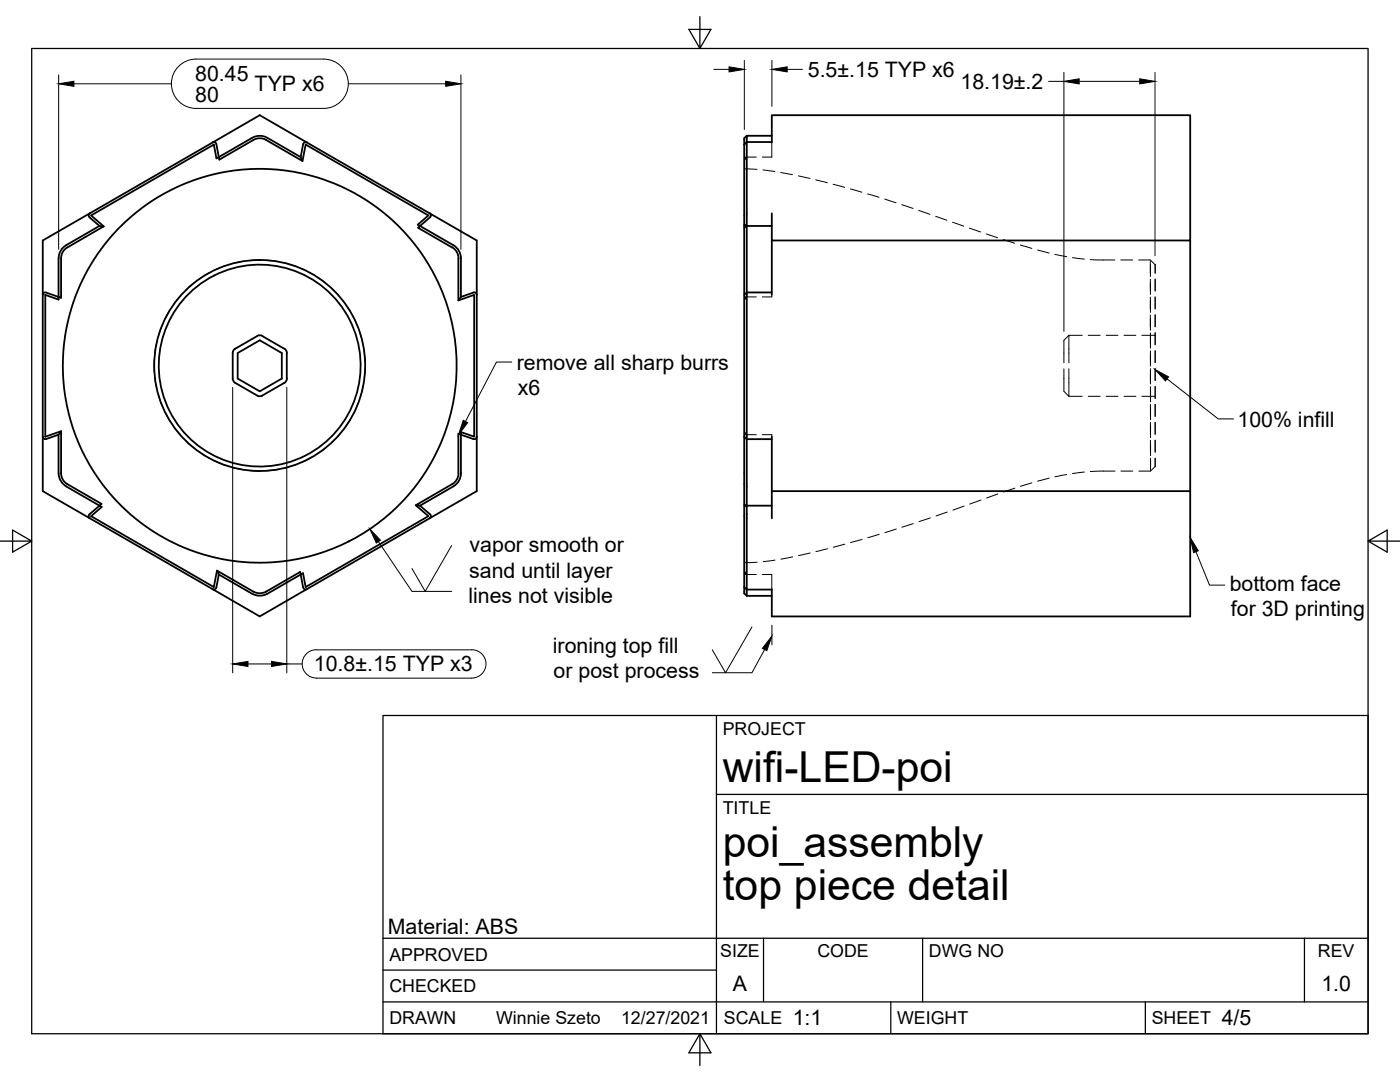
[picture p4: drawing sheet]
<svg xmlns="http://www.w3.org/2000/svg" width="279mm" height="216mm" viewBox="0 0 279 216" stroke-linecap="round" stroke-linejoin="round" font-family="sans-serif">
<!-- layer: Hidden -->
<g fill="none" stroke="#000" stroke-width=".2">
<path d="M148.5 33.7l2.6 .1M148.5 31.3h2.4M149 31.3l-.5 .6M149 31.3l-.5 .8M149 31.3l-.5 .3M152.3 33.9l2.3 .3M154 28.4v2.9h-1.9M155.8 34.4l2.4 .5M159.3 35.1l2.3 .5M162.8 35.9l2.3 .6M166.3 36.8l2.3 .6M169.7 37.7l2.3 .7"/>
<path d="M173.1 38.7l2.3 .7M176.6 39.7l2.2 .8M36.2 58.8l-1.5 1.9M38.8 56.4l-1.8 1.6M41.8 54.4l-2.1 1.3M45 53l-2.2 .9M48.5 52.1l-2.3 .5M52 51.9l-2.3 .1M53.2 51.9l2.4 .3M56.8 52.5l2.2 .6M60.2 53.6l2.1 1.1M63.3 55.3l1.9 1.4"/>
<path d="M66.1 57.5l1.7 1.7M148.5 59.2h.5l-.5 .6M149 59.2l-.5 .2M149 45.1l-.5 .1M149 59.2l-.5 .7M149 59.2h1.9M154 58.8v.4h-1.9M180 40.8l2.2 .8M183.3 42l2.3 .8M186.7 43.2l2.3 .7M190.1 44.3l2.2 .8M193.5 45.5l2.2 .8"/>
<path d="M196.8 46.7l2.3 .7M200.2 47.8l2.3 .7M203.6 48.9l2.3 .7M207.1 49.9l2.3 .6M210.5 50.8l2.4 .4M214 51.4l2.4 .3M217.6 51.8l4.9 .1M223.7 51.9h2.4M227.2 51.9h2.4l.9 .9M229.6 59.3v2.4M229.6 55.7v2.4M229.6 52.1v2.4"/>
<path d="M229.6 52.8v2.4M229.6 56.4v2.4M229.6 59.9v2.4M230.5 52.8v1.7M230.5 55.7v2.4M230.5 59.3v2.3M30.8 71.8v2.3M30.9 75.3l.4 2.4M31.3 68.2l-.4 2.4M31.6 78.8l.8 2.3M32.4 64.8l-.8 2.3M34 61.7l-1.1 2.1"/>
<path d="M68.5 60.1l1.3 2M70.4 63.1l1 2.2M71.8 66.4l.6 2.3M72.5 77l-.6 2.3M72.6 69.9l.3 2.3M72.9 73.4l-.2 2.4M212.3 73.6v4.5l1 1M213.3 73.6v5.5M213.3 66.9v5.5M213.3 66.9l-1 1v4.5M213.3 66.9h2.7M213.3 79.1h2.7"/>
<path d="M217.2 66.9h2.4M217.2 79.1h2.4M220.7 66.9h2.4M220.7 79.1h2.4M224.3 66.9h2.4M224.3 79.1h2.4M227.9 66.9h2.6M227.9 79.1h2.6M229.6 62.8v2.4M229.6 77.2v2.3M229.6 73.6v2.3M229.6 70v2.4"/>
<path d="M229.6 66.4v2.4M229.6 63.5v2.4M229.6 67.1v2.4M229.6 70.7v2.3M229.6 74.2v2.4M229.6 77.8v2.4M230.5 62.8v2.4M230.5 66.4v2.4M230.5 70v2.3M230.5 73.6v2.3M230.5 77.1v2.4M32.9 82.2l1.1 2"/>
<path d="M34.7 85.2l1.5 1.9M37 87.9l1.8 1.6M39.8 90.2l2 1.3M42.9 92l2.2 .9M46.2 93.2l2.3 .5M49.7 93.9l2.4 .1M55.6 93.6l-2.3 .4M59.1 92.7l-2.3 .7M62.4 91.1l-2.2 1.2M65.4 89l-1.9 1.5M67.9 86.5l-1.6 1.8M70 83.6l-1.4 2"/>
<path d="M71.5 80.4l-1 2.2M148.5 86l.5 .7M148.5 86.6l.5 .1M148.5 86.7h2.4M148.5 86.2l.5 .5M152.1 86.7h1.9v.4M195.8 99.8l-2.3 .8M199.1 98.6l-2.2 .8M202.5 97.4l-2.2 .8M205.9 96.4l-2.3 .6M209.4 95.4l-2.3 .6M212.9 94.7l-2.4 .4"/>
<path d="M216.4 94.2l-2.4 .3M222.5 94l-4.9 .1M223.7 94h2.4M229.6 91.4v2.4M229.6 87.9v2.3M229.6 84.3v2.4M229.6 80.7v2.4M229.6 91.7v1.3M229.6 81.4v2.4M229.6 85v2.3M229.6 88.5v2.4M230.5 80.7v2.4"/>
<path d="M230.5 84.3v2.4M230.5 87.8v2.4M230.5 91.4v1.7M230.5 91.4v1.7l-.9 .9h-2.3M148.5 100.9h.5l-.5 .3M148.5 113.9l.5 .7h-.5M148.5 114.4l.5 .2h1.9M148.5 100.5l.5 .4M148.5 114.1l.5 .5M151.1 112.2l-2.6 .1M152.1 114.6h1.9v3M154.7 111.8l-2.4 .3"/>
<path d="M158.2 111.1l-2.3 .5M161.7 110.3l-2.4 .6M165.1 109.5l-2.3 .6M168.6 108.6l-2.3 .6M172 107.6l-2.3 .7M175.5 106.6l-2.3 .7M178.9 105.6l-2.3 .7M182.3 104.5l-2.3 .7M185.7 103.3l-2.3 .8M189 102.2l-2.2 .8M192.4 101l-2.2 .8"/>
</g>
<!-- layer: Visible -->
<g fill="none" stroke="#000" stroke-width=".36">
<path d="M42.4 28.4h.5l.3 .3M43.2 28.8l.5 2.5M43.7 31.3l6.7-3.8a3 3 0 0 1 2.9 0l6.7 3.8M43.7 31.3l.1 .6 6.8-4a2.51 2.51 0 0 1 2.5 0l7.3 4.2-.4-.8M43.7 31.3l-.5 .3-.5-2.7-24.5 14.1 2.5 2.2M60.4 32.1l.6-3.2 24.5 14.1-2.1 1.8 .4 .3M60.5 28.8l-.5 2.5M61.3 28.4h-.5l-.3 .3M148.5 27.6l.5-.5v18l-.5-.3zM149 27.1h5M154 28.4v-5.4h83.5v25h-83.5v-5.4M154 28.3h-5l-.5 .6"/>
<path d="M8.5 48l43.3-25 43.3 25v50l-43.3 25-43.3-25zM9.2 58.4h-.4l-.2 .4M11.7 51.5v7.7l-2.5-.8M13.2 48.9a3 3 0 0 0-1.5 2.6M13.4 49.4a2.51 2.51 0 0 0-1.2 2.1v7.9l-.5-.2v.6l-2.7-1v28.3l3.2-1.1M17.9 42.5l-.2 .3 .1 .4 2.1 1.9M19.9 45.1l.8 .1-7.3 4.2M19.9 45.1l-6.7 3.8M83.8 45.1l-.4 .3 6.8 4M83.8 45.1l6.7 3.8a3 3 0 0 1 1.5 2.6v7.7l-.5 .7M85.8 42.5l.2 .3-.1 .4-2.1 1.9M90.2 49.4a2.44 2.44 0 0 1 1.3 2.1v8.4l3.1-1.1v28.3l-2.6-.9v.5"/>
<path d="M95.1 58.8l-.1-.3-.4-.2-2.6 .9M148.5 44.8v.3h5.5M148.5 45.1v42M148.5 45.4l.5-.3v13.3M149 58.4v29.2M149 58.4l-.5 .4M149 58.4h5M154 48v10.8M237.5 48v50M46.9 69.6l-.3 .3-.2 .5v5.1l.2 .5 .3 .4 4.4 2.5 .5 .2 .5-.2 4.5-2.5 .3-.4 .2-.5M47.4 70.4l4.4-2.5 4.4 2.5v5.1l-4.4 2.6-4.4-2.6zM51.3 67.1l-4.4 2.5"/>
<path d="M51.3 67l.5-.1 .6 .1M52.3 67.1l4.4 2.5M56.8 69.6l.3 .3 .2 .5M57.2 70.4v5.1M8.6 87.1l.2 .4 .4 .1M11.7 86.7l.5-.7v8.4a2.51 2.51 0 0 0 1.2 2.2M11.7 86.7v7.7M11.7 86.7l-2.5 .9M11.7 94.4a3 3 0 0 0 1.5 2.6M13.2 97l6.7 3.9-2.1 1.8-.1 .5 .2 .2M13.4 96.6l6.9 3.9-.4 .4 .4 .3-2.1 1.8 24.5 14.1 .6-3.2M92 86.7v7.7a3 3 0 0 1-1.5 2.6l-6.7 3.9"/>
<path d="M92 86.7l-.5-.1v7.8a2.51 2.51 0 0 1-1.3 2.2l-7.2 4.2 .8 .1M92 86.7l2.6 .9 .4-.2 .1-.3M148.5 87.1v13.7l5.5 .1M148.5 87.1l.5 .5M149 87.6v31.3M149 87.6h5M154 87.1v10.9M43.7 114.6l6.7 3.9a3 3 0 0 0 2.9 0l6.7-3.9 .5 2.6M43.7 114.6l-.6 2.8-.4 .2h-.3M60.5 117.2l.3 .4h.5M83 100.8l2.5 2.2-24.5 14.1-.5-2.7-.5 .2-.1-.5-6.8 3.9a2.51 2.51 0 0 1-2.5 0l-7.3-4.1 .4 .7M83.8 100.9l2.1 1.8 .1 .5-.2 .2"/>
<path d="M148.5 100.8v17.6l.5 .5h5M148.5 117.1l.5 .5h5M154 103.4v-5.4h83.5v25h-83.5v-5.4"/>
<circle cx="51.8" cy="72.9" r="21.1"/>
<circle cx="51.8" cy="73" r="20.1"/>
<circle cx="51.8" cy="73" r="39.3"/>
</g>
<!-- layer: Border -->
<path d="M6.3 9.7h266.7v196.6h-266.7zM139.7 3.3v6.4l2.2-3.8h-4.4l2.2 3.8M0 108h6.3l-3.8-2.2v4.4l3.8-2.2M273 108l3.8 2.2v-4.4l-3.8 2.2h6.4M139.7 206.3l-2.2 3.8h4.4l-2.2-3.8v6.3" fill="none" stroke="#000" stroke-width=".25"/>
<!-- layer: Titleblock -->
<path d="M76.4 142.8h196.6v63.5h-196.6zM143 158.5h130M143 142.8v63.5M76.4 199.9h196.6M76.4 193.6h66.6M76.4 187.2h196.6M152.4 187.2v12.7M177.8 199.9v6.4M184.1 187.2v12.7M228.6 199.9v6.4M260.3 187.2v12.7" fill="none" stroke="#000" stroke-width=".25"/>
<!-- layer: Annotations -->
<path d="M102.1 72.2h-3l-6.2 11.9M232.9 75.6l10.2 8h3.1M75.5 108.1l6.7 9.9h7.9M90.1 108.9l-5.2 9.1-2.7-4.6M238.7 110.1l2.7 6.7h3M150.1 125.1l-5.3 9.1-2.6-4.5M152.6 129.6l-2.5 4.6h-7.9M154.1 124.8v3.9" fill="none" stroke="#000" stroke-width=".2"/>
<path d="M230.5 73.7l2.7 1.5-.6 .8zM92.5 83.9l.8 .4-1.8 2.5zM73.8 105.6l2.1 2.2-.8 .6zM237.5 107.3l1.6 2.6-.9 .4zM154.1 126.9l-1.1 2.9-.9-.4z" fill="#000" stroke="#000" stroke-width=".2"/>
<!-- layer: Dimensions -->
<g fill="none" stroke="#000" stroke-width=".2">
<path d="M11.7 14.9v34.9M14.8 16.7h19.4M64.6 11.8h-25.5a4.9 4.9 0 0 0-4.9 4.9 4.9 4.9 0 0 0 4.9 4.9h25.5M64.6 11.8a4.9 4.9 0 0 1 4.9 4.9 4.9 4.9 0 0 1-4.9 4.9M69.5 16.7h19.4M92 14.9v34.9M142.5 13.8h3M148.5 12.1v13.7M154.1 12.1v9.1M157.1 13.8h3M209.3 16.2h3M212.3 14.5v51.6"/>
<path d="M215.4 16.2h12.1M230.5 14.5v36.5M46.4 77.3v57M57.2 77.3v57M49.5 132.5h4.7M57.2 132.5h3.1M63.1 129.7h31M63.1 129.6a2.84 2.84 0 0 0-2.8 2.9 2.84 2.84 0 0 0 2.8 2.8h31.1a2.83 2.83 0 0 0 2.8-2.8 2.83 2.83 0 0 0-2.8-2.9"/>
</g>
<path d="M11.7 16.7l3.1-.5v1zM88.9 16.2l3.1 .5-3.1 .5zM145.5 13.3l3 .5-3 .6zM154.1 13.8l3-.5v1.1zM212.3 16.2l3.1-.5v1zM227.5 15.7l3 .5-3 .5zM46.4 132.5l3.1-.5v1zM54.2 132l3 .5-3 .5z" fill="#000" stroke="#000" stroke-width=".2"/>
<g font-size="8.5">
<text x="144.3" y="156">wifi-LED-poi</text>
<text x="144.3" y="171">poi_assembly</text>
<text x="144.3" y="179.6">top piece detail</text>
</g>
<g font-size="4.3">
<text x="38.9" y="16.2">80.45</text>
<text x="161.2" y="15.3">5.5±.15 TYP x6</text>
<text x="191.7" y="17.7">18.19±.2</text>
<text x="38.9" y="20.3">80</text>
<text x="50.8" y="18.2">TYP x6</text>
<text x="103.1" y="73.7">remove all sharp burrs</text>
<text x="103.4" y="78.8">x6</text>
<text x="247" y="85.1">100% infill</text>
<text x="93.7" y="110.2">vapor smooth or</text>
<text x="93.6" y="115.3">sand until layer</text>
<text x="245.4" y="117.9">bottom face</text>
<text x="93.5" y="120.4">lines not visible</text>
<text x="245.7" y="123">for 3D printing</text>
<text x="110.3" y="130.2">ironing top fill</text>
<text x="62.7" y="134">10.8±.15 TYP x3</text>
<text x="110.5" y="135.3">or post process</text>
<text x="77.4" y="186.4">Material: ABS</text>
<text x="146.3" y="197.7">A</text>
<text x="263.7" y="197.7">1.0</text>
<text x="158.2" y="204.6">1:1</text>
<text x="243.8" y="204.6">4/5</text>
</g>
<g font-size="3.5">
<text x="144.3" y="146.6">PROJECT</text>
<text x="144.3" y="162.3">TITLE</text>
<text x="77.7" y="191.7">APPROVED</text>
<text x="143.7" y="191">SIZE</text>
<text x="163.1" y="191">CODE</text>
<text x="185.4" y="191">DWG NO</text>
<text x="263" y="191">REV</text>
<text x="77.7" y="198">CHECKED</text>
<text x="77.7" y="204.4">DRAWN</text>
<text x="99" y="204.4">Winnie Szeto</text>
<text x="124" y="204.4">12/27/2021</text>
<text x="144.5" y="204.4">SCALE</text>
<text x="179" y="204.4">WEIGHT</text>
<text x="229.8" y="204.4">SHEET</text>
</g>
</svg>
